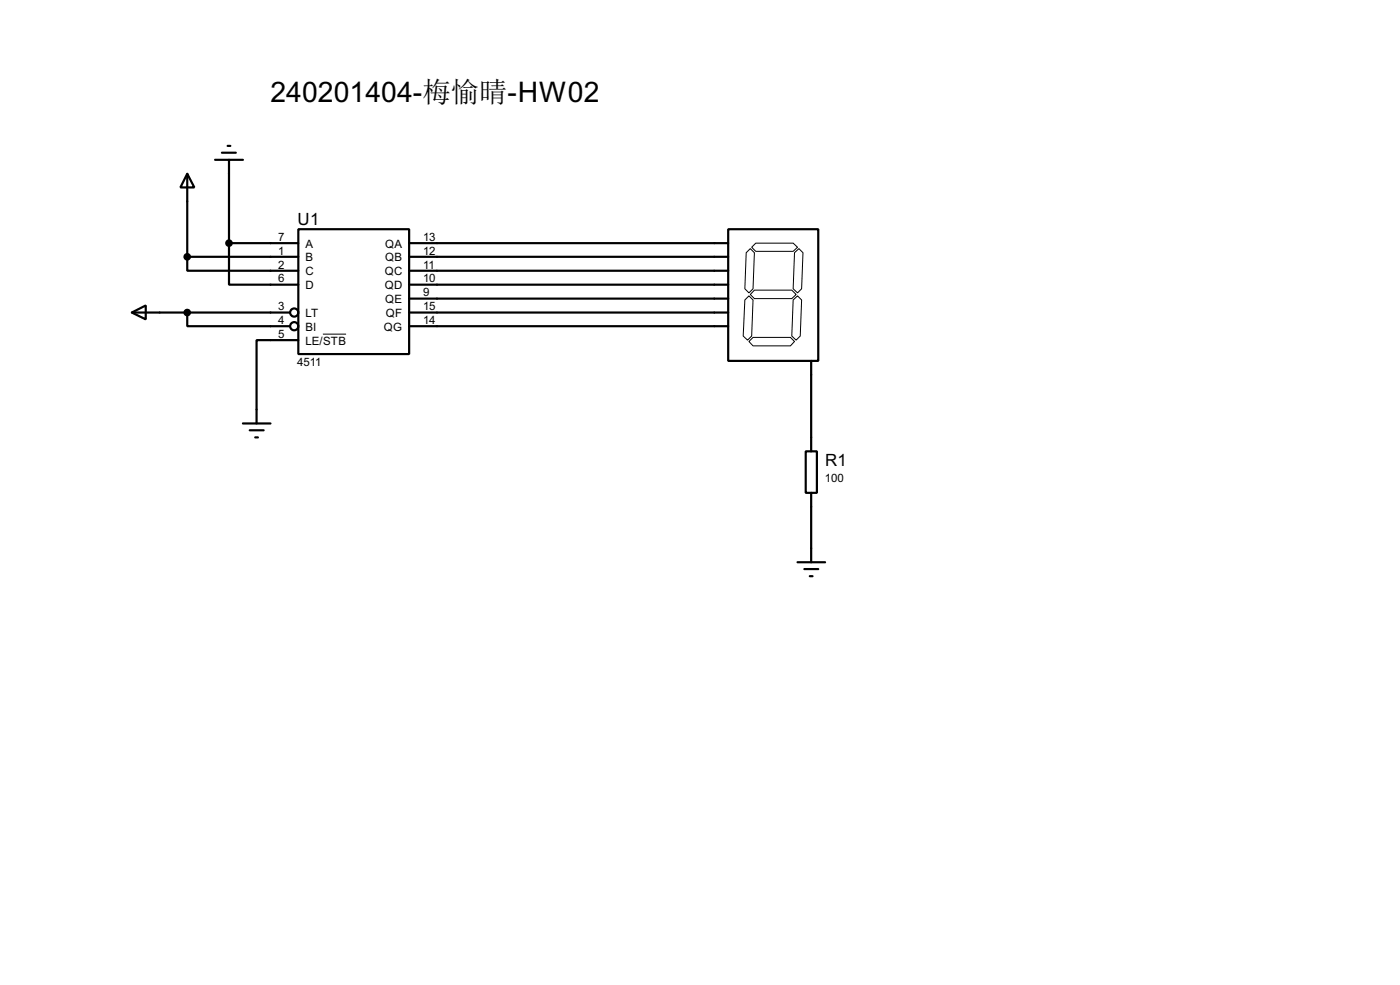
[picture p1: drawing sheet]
<svg xmlns="http://www.w3.org/2000/svg" width="256mm" height="180mm" viewBox="0 0 256 180" stroke-linecap="round" stroke-linejoin="round" font-family="sans-serif">
<g fill="none" stroke="#000" stroke-width=".4">
<path d="M34.3 31.8l1.3 2.5h-2.5zM34.3 31.8v15.2M39.4 29.3h5.1M40.7 28h2.5M41.7 26.7h.5M42 29.3v15.2M24.2 57.2l2.5-1.3v2.6zM24.2 57.2h28.9M34.3 57.2v2.5h18.8M34.3 47v2.6h20.4M34.3 47h20.4M42 44.5v7.6h12.7"/>
<path d="M42 44.5h12.7M54.7 42h20.3v22.8h-20.3zM75 44.5h58.4M75 47h58.4M75 49.6h58.4M75 52.1h58.4M75 54.7h58.4M75 57.2h58.4M75 59.7h58.4M133.4 42h16.5v24.1h-16.5zM44.5 77.5h5.1M45.8 78.8h2.5"/>
<path d="M54.7 62.3h-7.7v15.2M148.6 66.1v16.5M46.8 80.1h.5M147.6 82.6h2.1v7.6h-2.1zM148.6 90.2v12.7M146.1 102.9h5.1M147.4 104.2h2.5M148.4 105.5h.5"/>
<circle cx="53.9" cy="57.2" r=".75"/>
<circle cx="53.9" cy="59.7" r=".75"/>
</g>
<path d="M136.5 54.9l.7-.7 .8 .7-.3 6.6-.7 .8-.8-.8zM136.7 46.3l.8-.8 .7 .8-.2 6.6-.8 .7-.7-.7zM138.2 53.1h6.9l.8 .8-.8 .8h-6.9l-.7-.8zM138.5 44.5h6.8l.8 .8-.8 .7h-6.8l-.8-.7zM145.3 54.9l.8-.7 .8 .7-.3 6.6-.7 .8-.8-.8zM145.6 46.3l.8-.8 .7 .8-.2 6.6-.8 .7-.8-.7zM59.2 61.2h4.2M137.2 62.5l.8-.7h6.8l.8 .7-.8 .8h-6.8z" fill="none" stroke="#000" stroke-width=".18"/>
<g fill="#000" stroke="#000" stroke-width=".4">
<circle cx="34.3" cy="57.2" r=".5"/>
<circle cx="34.3" cy="47" r=".5"/>
<circle cx="41.9" cy="44.5" r=".5"/>
</g>
<text font-size="5.8" x="49.6" y="18.7">240201404-梅愉晴-HW02</text>
<g font-size="3.5">
<text x="54.5" y="41.2">U1</text>
<text x="151.2" y="85.3">R1</text>
</g>
<g font-size="2.4">
<text x="51" y="44.1">7</text>
<text x="51" y="46.6">1</text>
<text x="55.9" y="45.3">A</text>
<text x="55.9" y="47.8">B</text>
<text x="70.6" y="45.3">QA</text>
<text x="70.6" y="47.8">QB</text>
<text x="77.5" y="44.1">13</text>
<text x="77.5" y="46.6">12</text>
<text x="51" y="49.2">2</text>
<text x="51" y="51.7">6</text>
<text x="55.9" y="50.4">C</text>
<text x="55.9" y="52.9">D</text>
<text x="70.5" y="50.4">QC</text>
<text x="70.5" y="52.9">QD</text>
<text x="77.5" y="49.2">11</text>
<text x="77.5" y="51.7">10</text>
<text x="51" y="56.8">3</text>
<text x="51" y="59.3">4</text>
<text x="55.9" y="58">LT</text>
<text x="70.6" y="55.4">QE</text>
<text x="70.7" y="58">QF</text>
<text x="77.5" y="54.3">9</text>
<text x="77.5" y="56.8">15</text>
<text x="77.5" y="59.3">14</text>
<text x="51" y="61.9">5</text>
<text x="55.9" y="60.5">BI</text>
<text x="55.9" y="63.1">LE/STB</text>
<text x="70.3" y="60.5">QG</text>
<text x="54.5" y="67">4511</text>
<text x="151.1" y="88.2">100</text>
</g>
</svg>
